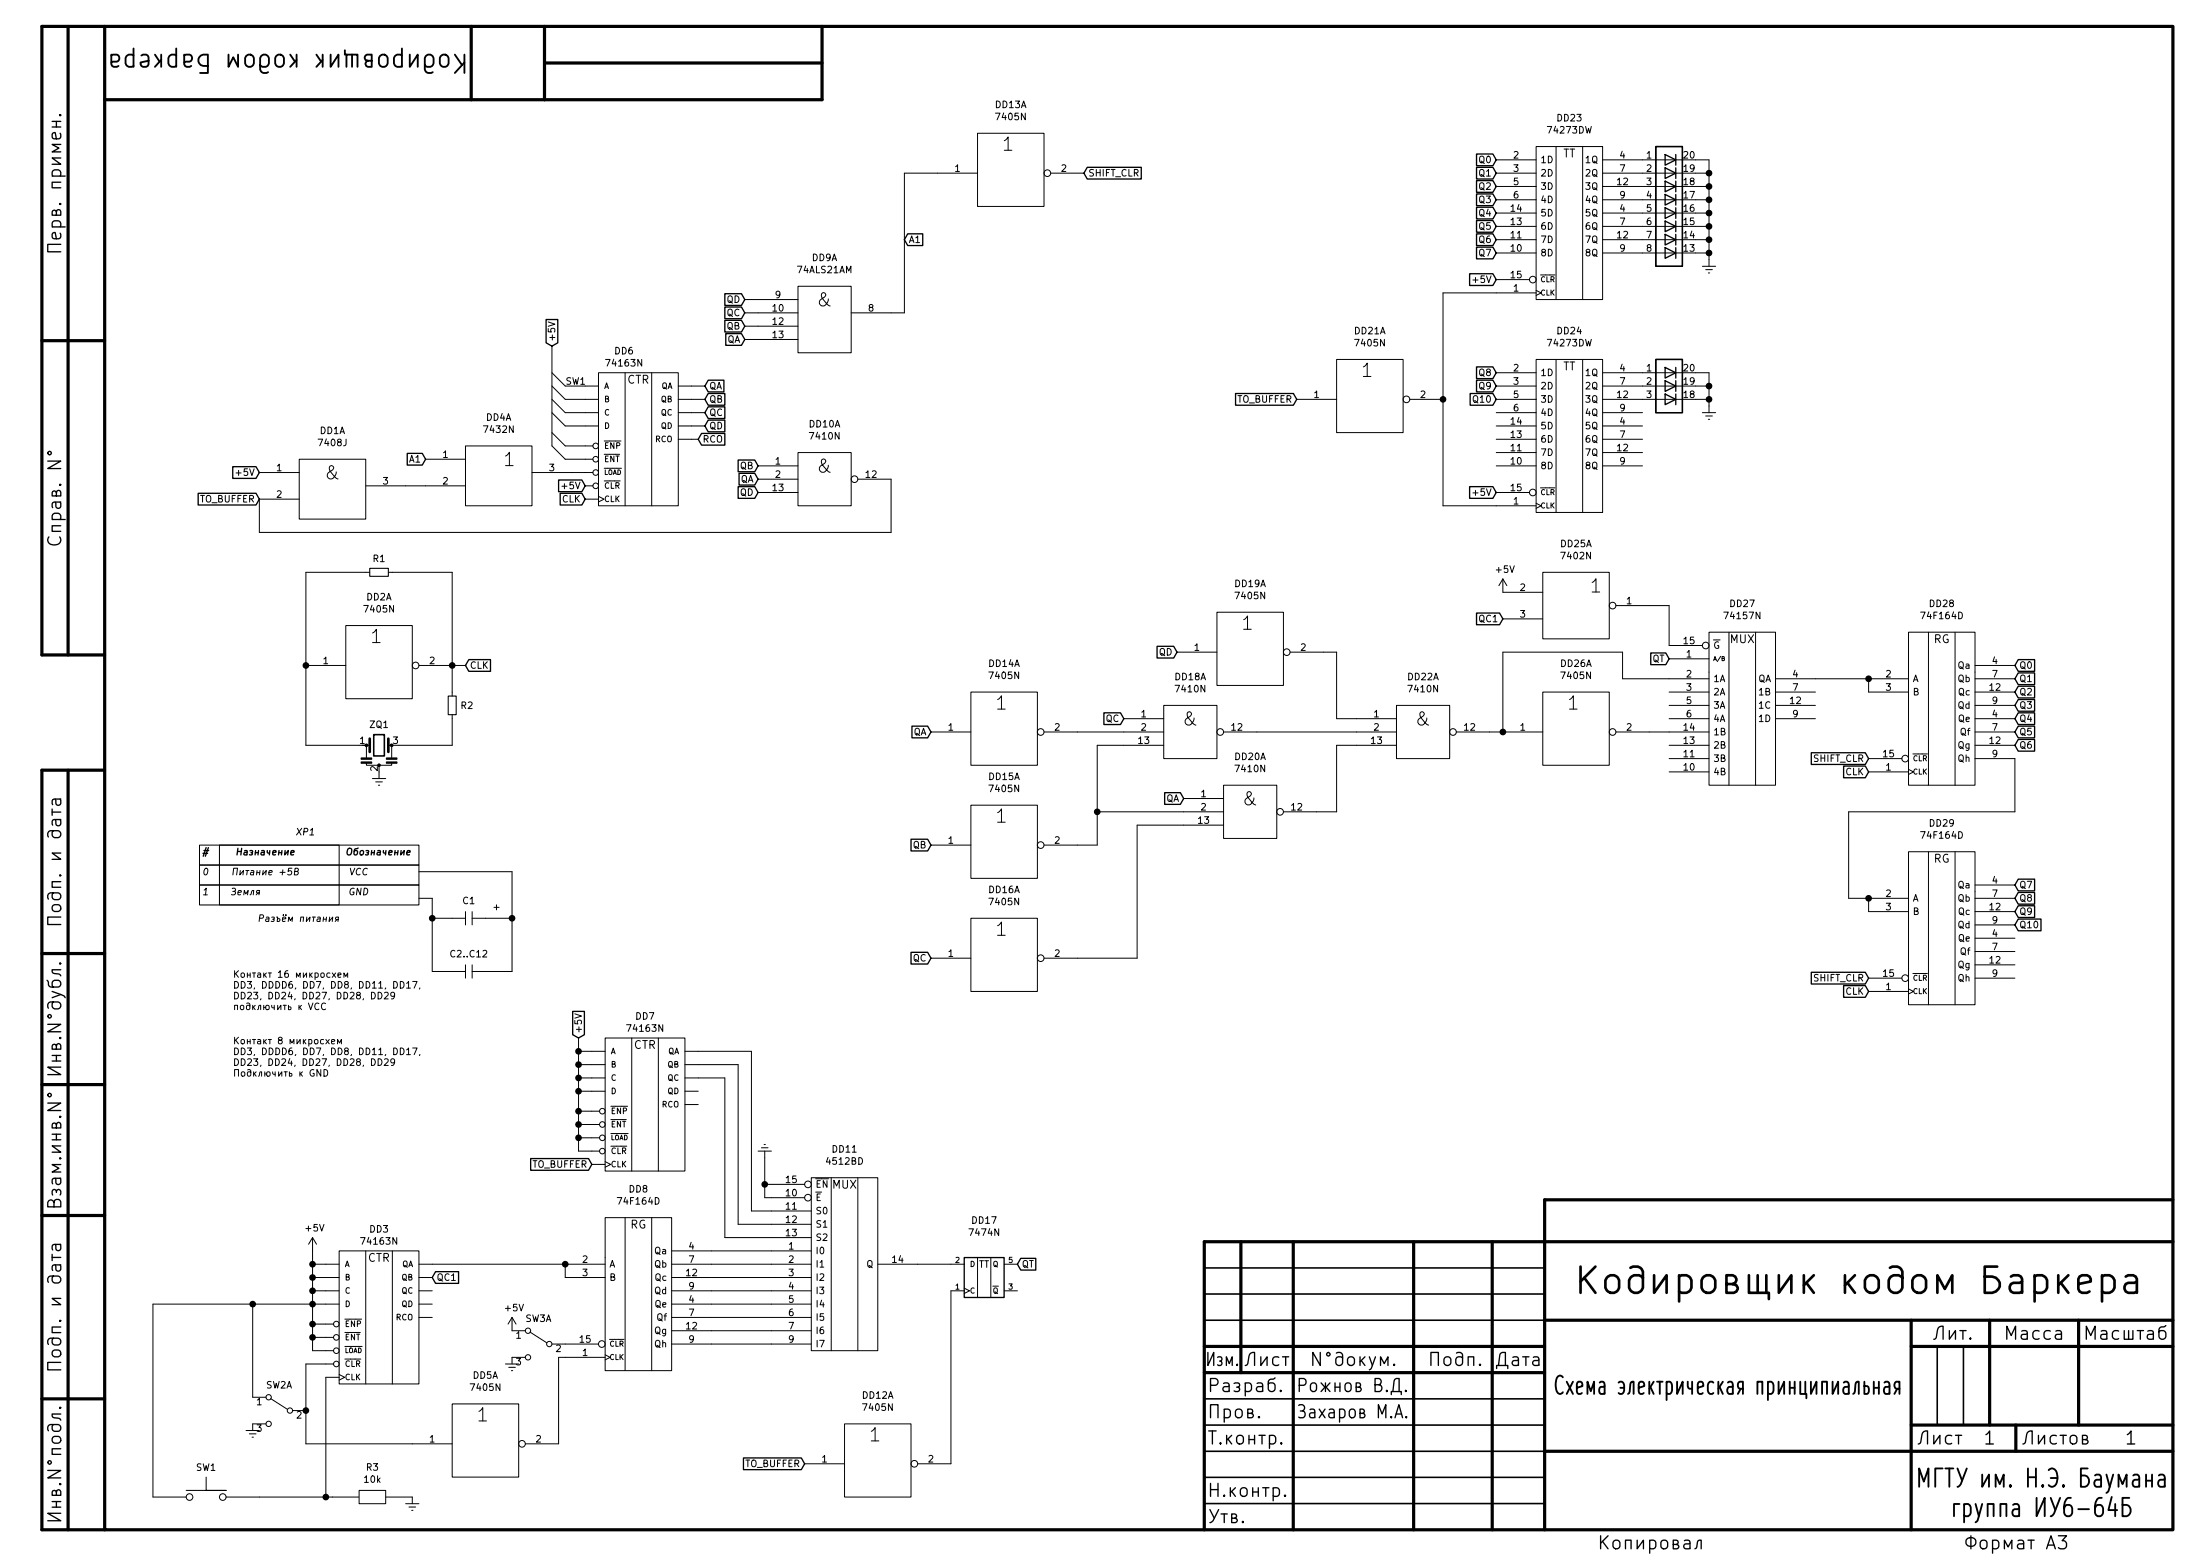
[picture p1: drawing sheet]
EESchema Schematic File Version 4
EELAYER 30 0
EELAYER END
$Descr A3 16535 11693
encoding utf-8
Sheet 1 1
Title "Схема электрическая принципиальная"
Date ""
Rev ""
Comp "МГТУ им. Н.Э. Баумана\\nгруппа ИУ6-64Б"
Comment1 "Кодировщик кодом Баркера"
Comment2 "Рожнов В.Д."
Comment3 "Захаров М.А."
Comment4 ""
$EndDescr
$Comp
L Prinsip:7410N DD10
U 1 1
P 6200 3600
F 0 "DD10" H 6200 4016 50  0000 C CNN
F 1 "7410N" H 6200 3925 50  0000 C CNN
F 2 "" H 6200 3700 50  0001 C CNN
F 3 "" H 6200 3700 50  0001 C CNN
	1    6200 3600
	1    0    0    -1  
$EndComp
$Comp
L Prinsip:7408J DD1
U 1 1
P 2500 3650
F 0 "DD1" H 2500 4066 50  0000 C CNN
F 1 "7408J" H 2500 3975 50  0000 C CNN
F 2 "" H 2500 3750 50  0001 C CNN
F 3 "" H 2500 3750 50  0001 C CNN
	1    2500 3650
	1    0    0    -1  
$EndComp
$Comp
L Prinsip:7405N DD15
U 1 1
P 7550 6350
F 0 "DD15" H 7550 6866 50  0000 C CNN
F 1 "7405N" H 7550 6775 50  0000 C CNN
F 2 "" H 7550 6550 50  0001 C CNN
F 3 "" H 7550 6550 50  0001 C CNN
	1    7550 6350
	1    0    0    -1  
$EndComp
$Comp
L Prinsip:7405N DD16
U 1 1
P 7550 7200
F 0 "DD16" H 7550 7716 50  0000 C CNN
F 1 "7405N" H 7550 7625 50  0000 C CNN
F 2 "" H 7550 7400 50  0001 C CNN
F 3 "" H 7550 7400 50  0001 C CNN
	1    7550 7200
	1    0    0    -1  
$EndComp
$Comp
L Prinsip:7410N DD20
U 1 1
P 9400 6100
F 0 "DD20" H 9400 6516 50  0000 C CNN
F 1 "7410N" H 9400 6425 50  0000 C CNN
F 2 "" H 9400 6200 50  0001 C CNN
F 3 "" H 9400 6200 50  0001 C CNN
	1    9400 6100
	1    0    0    -1  
$EndComp
$Comp
L Prinsip:7405N DD19
U 1 1
P 9400 4900
F 0 "DD19" H 9400 5416 50  0000 C CNN
F 1 "7405N" H 9400 5325 50  0000 C CNN
F 2 "" H 9400 5100 50  0001 C CNN
F 3 "" H 9400 5100 50  0001 C CNN
	1    9400 4900
	1    0    0    -1  
$EndComp
$Comp
L Prinsip:7410N DD22
U 1 1
P 10700 5500
F 0 "DD22" H 10700 5916 50  0000 C CNN
F 1 "7410N" H 10700 5825 50  0000 C CNN
F 2 "" H 10700 5600 50  0001 C CNN
F 3 "" H 10700 5600 50  0001 C CNN
	1    10700 5500
	1    0    0    -1  
$EndComp
$Comp
L Prinsip:7405N DD26
U 1 1
P 11850 5500
F 0 "DD26" H 11850 6016 50  0000 C CNN
F 1 "7405N" H 11850 5925 50  0000 C CNN
F 2 "" H 11850 5700 50  0001 C CNN
F 3 "" H 11850 5700 50  0001 C CNN
	1    11850 5500
	1    0    0    -1  
$EndComp
$Comp
L Prinsip:74F164D DD28
U 1 1
P 14600 5250
F 0 "DD28" H 14600 5966 50  0000 C CNN
F 1 "74F164D" H 14600 5875 50  0000 C CNN
F 2 "" H 14650 5850 50  0001 C CNN
F 3 "" H 14650 5850 50  0001 C CNN
	1    14600 5250
	1    0    0    -1  
$EndComp
$Comp
L Prinsip:74F164D DD29
U 1 1
P 14600 6900
F 0 "DD29" H 14600 7616 50  0000 C CNN
F 1 "74F164D" H 14600 7525 50  0000 C CNN
F 2 "" H 14650 7500 50  0001 C CNN
F 3 "" H 14650 7500 50  0001 C CNN
	1    14600 6900
	1    0    0    -1  
$EndComp
Wire Wire Line
	14050 5100 14050 5200
Wire Wire Line
	13650 5100 14050 5100
Connection ~ 14050 5100
Wire Wire Line
	14050 6750 14050 6850
Wire Wire Line
	15150 5700 15150 6100
Wire Wire Line
	15150 6100 13900 6100
Wire Wire Line
	13900 6100 13900 6750
Wire Wire Line
	13900 6750 14050 6750
Connection ~ 14050 6750
Wire Wire Line
	12400 5500 12550 5500
Wire Wire Line
	12200 5100 12200 4900
Wire Wire Line
	11200 5500 11300 5500
Connection ~ 11300 5500
Wire Wire Line
	9950 4900 10050 4900
Wire Wire Line
	10050 4900 10050 5400
Wire Wire Line
	10050 5400 10200 5400
Wire Wire Line
	10050 5600 10200 5600
Wire Wire Line
	9450 5500 10200 5500
Wire Wire Line
	10050 5600 10050 6100
Wire Wire Line
	10050 6100 9900 6100
$Comp
L Prinsip:7410N DD18
U 1 1
P 8950 5500
F 0 "DD18" H 8950 5916 50  0000 C CNN
F 1 "7410N" H 8950 5825 50  0000 C CNN
F 2 "" H 8950 5600 50  0001 C CNN
F 3 "" H 8950 5600 50  0001 C CNN
	1    8950 5500
	1    0    0    -1  
$EndComp
$Comp
L Prinsip:7405N DD14
U 1 1
P 7550 5500
F 0 "DD14" H 7550 6016 50  0000 C CNN
F 1 "7405N" H 7550 5925 50  0000 C CNN
F 2 "" H 7550 5700 50  0001 C CNN
F 3 "" H 7550 5700 50  0001 C CNN
	1    7550 5500
	1    0    0    -1  
$EndComp
Wire Wire Line
	8100 5500 8450 5500
Wire Wire Line
	8100 6350 8250 6350
Wire Wire Line
	8250 6350 8250 6100
Wire Wire Line
	8250 5600 8450 5600
Wire Wire Line
	8900 6100 8250 6100
Connection ~ 8250 6100
Wire Wire Line
	8250 6100 8250 5600
Wire Wire Line
	8100 7200 8550 7200
Wire Wire Line
	8550 7200 8550 6200
Wire Wire Line
	8550 6200 8900 6200
Wire Wire Line
	6700 2350 6800 2350
Wire Wire Line
	4300 3550 4400 3550
Wire Wire Line
	3050 3650 3200 3650
Wire Wire Line
	6700 3600 6700 4000
Wire Wire Line
	1950 4000 1950 3750
Wire Wire Line
	6800 1300 6800 2350
Entry Wire Line
	4150 2800 4250 2900
Entry Wire Line
	4150 2900 4250 3000
Entry Wire Line
	4150 3000 4250 3100
Entry Wire Line
	4150 3100 4250 3200
Entry Wire Line
	4150 3250 4250 3350
Entry Wire Line
	4150 3350 4250 3450
Wire Wire Line
	4250 2900 4400 2900
Text Notes 4250 2900 0    50   ~ 0
SW1
Wire Wire Line
	4250 3000 4400 3000
Wire Wire Line
	4250 3100 4400 3100
Wire Wire Line
	4400 3200 4250 3200
Wire Wire Line
	4250 3350 4400 3350
Wire Wire Line
	4400 3450 4250 3450
Text GLabel 5250 3300 2    50   Input ~ 0
RCO
Wire Wire Line
	5200 3300 5250 3300
$Comp
L Prinsip:74ALS21AM DD9
U 1 1
P 6200 2350
F 0 "DD9" H 6200 2766 50  0000 C CNN
F 1 "74ALS21AM" H 6200 2675 50  0000 C CNN
F 2 "" H 6200 2450 50  0001 C CNN
F 3 "" H 6200 2450 50  0001 C CNN
	1    6200 2350
	1    0    0    -1  
$EndComp
Text GLabel 5300 2900 2    50   Input ~ 0
QA
Text GLabel 5300 3000 2    50   Input ~ 0
QB
Text GLabel 5300 3100 2    50   Input ~ 0
QC
Text GLabel 5300 3200 2    50   Input ~ 0
QD
Wire Wire Line
	5200 2900 5300 2900
Wire Wire Line
	5300 3000 5200 3000
Wire Wire Line
	5200 3100 5300 3100
Wire Wire Line
	5300 3200 5200 3200
Text GLabel 5600 2550 0    50   Input ~ 0
QA
Text GLabel 5600 2450 0    50   Input ~ 0
QB
Text GLabel 5600 2350 0    50   Input ~ 0
QC
Text GLabel 5600 2250 0    50   Input ~ 0
QD
Wire Wire Line
	5600 2250 5700 2250
Wire Wire Line
	5700 2350 5600 2350
Wire Wire Line
	5600 2450 5700 2450
Wire Wire Line
	5700 2550 5600 2550
Text GLabel 5700 3600 0    50   Input ~ 0
QA
Text GLabel 5700 3500 0    50   Input ~ 0
QB
Text GLabel 5700 3700 0    50   Input ~ 0
QD
Wire Wire Line
	6700 4000 1950 4000
Text GLabel 7000 5500 0    50   Input ~ 0
QA
Text GLabel 7000 6350 0    50   Input ~ 0
QB
Text GLabel 7000 7200 0    50   Input ~ 0
QC
Text GLabel 8850 4900 0    50   Input ~ 0
QD
Text GLabel 8450 5400 0    50   Input ~ 0
QC
Text GLabel 8900 6000 0    50   Input ~ 0
QA
$Comp
L Prinsip:74273DW DD23
U 1 1
P 11800 1600
F 0 "DD23" H 11800 2316 50  0000 C CNN
F 1 "74273DW" H 11800 2225 50  0000 C CNN
F 2 "" H 11850 2200 50  0001 C CNN
F 3 "" H 11850 2200 50  0001 C CNN
	1    11800 1600
	1    0    0    -1  
$EndComp
$Comp
L Prinsip:74273DW DD24
U 1 1
P 11800 3200
F 0 "DD24" H 11800 3916 50  0000 C CNN
F 1 "74273DW" H 11800 3825 50  0000 C CNN
F 2 "" H 11850 3800 50  0001 C CNN
F 3 "" H 11850 3800 50  0001 C CNN
	1    11800 3200
	1    0    0    -1  
$EndComp
Text GLabel 11250 1200 0    50   Input ~ 0
Q0
Text GLabel 11250 1300 0    50   Input ~ 0
Q1
Text GLabel 11250 1400 0    50   Input ~ 0
Q2
Text GLabel 11250 1500 0    50   Input ~ 0
Q3
Text GLabel 11250 1600 0    50   Input ~ 0
Q4
Text GLabel 11250 1700 0    50   Input ~ 0
Q5
Text GLabel 11250 1800 0    50   Input ~ 0
Q6
Text GLabel 11250 1900 0    50   Input ~ 0
Q7
Text GLabel 11250 2800 0    50   Input ~ 0
Q8
Text GLabel 11250 2900 0    50   Input ~ 0
Q9
Text GLabel 11250 3000 0    50   Input ~ 0
Q10
Text GLabel 11250 2100 0    50   Input ~ 0
+5V
Text GLabel 11250 3700 0    50   Input ~ 0
+5V
Wire Wire Line
	11250 2200 10850 2200
Wire Wire Line
	10850 2200 10850 3000
Wire Wire Line
	10850 3800 11250 3800
$Comp
L Prinsip:7405N DD21
U 1 1
P 10300 3000
F 0 "DD21" H 10300 3516 50  0000 C CNN
F 1 "7405N" H 10300 3425 50  0000 C CNN
F 2 "" H 10300 3200 50  0001 C CNN
F 3 "" H 10300 3200 50  0001 C CNN
	1    10300 3000
	1    0    0    -1  
$EndComp
Connection ~ 10850 3000
Wire Wire Line
	10850 3000 10850 3800
Text GLabel 9750 3000 0    50   Input ~ 0
TO_BUFFER
$Comp
L Prinsip:HDSP-4830_2 BAR?
U 1 1
P 12550 1600
F 0 "BAR?" H 12550 2175 50  0001 C CNN
F 1 "HDSP-4830_2" H 12550 2176 50  0001 C CNN
F 2 "Display:HDSP-4830" H 12550 800 50  0001 C CNN
F 3 "https://docs.broadcom.com/docs/AV02-1798EN" H 10550 1800 50  0001 C CNN
	1    12550 1600
	1    0    0    -1  
$EndComp
Wire Wire Line
	12750 1200 12850 1200
Wire Wire Line
	12850 1200 12850 1300
$Comp
L Prinsip:HDSP-4830_2_copy BAR?
U 1 1
P 12550 3200
F 0 "BAR?" H 12550 3867 50  0001 C CNN
F 1 "HDSP-4830_2_copy" H 12550 3776 50  0001 C CNN
F 2 "Display:HDSP-4830" H 12550 2400 50  0001 C CNN
F 3 "https://docs.broadcom.com/docs/AV02-1798EN" H 10550 3400 50  0001 C CNN
	1    12550 3200
	1    0    0    -1  
$EndComp
Wire Wire Line
	12750 2800 12850 2800
Wire Wire Line
	12850 2800 12850 2900
Wire Wire Line
	12750 2900 12850 2900
Connection ~ 12850 2900
Wire Wire Line
	12850 2900 12850 3000
Wire Wire Line
	12750 3000 12850 3000
Connection ~ 12850 3000
Wire Wire Line
	12850 3000 12850 3050
Wire Wire Line
	12750 1300 12850 1300
Connection ~ 12850 1300
Wire Wire Line
	12850 1300 12850 1400
Wire Wire Line
	12750 1400 12850 1400
Connection ~ 12850 1400
Wire Wire Line
	12850 1400 12850 1500
Wire Wire Line
	12750 1500 12850 1500
Connection ~ 12850 1500
Wire Wire Line
	12850 1500 12850 1600
Wire Wire Line
	12750 1600 12850 1600
Connection ~ 12850 1600
Wire Wire Line
	12850 1600 12850 1700
Wire Wire Line
	12750 1700 12850 1700
Connection ~ 12850 1700
Wire Wire Line
	12850 1700 12850 1800
Wire Wire Line
	12750 1800 12850 1800
Connection ~ 12850 1800
Wire Wire Line
	12850 1800 12850 1900
Wire Wire Line
	12750 1900 12850 1900
Connection ~ 12850 1900
Wire Wire Line
	12850 1900 12850 1950
$Comp
L power:Earth #PWR?
U 1 1
P 12850 1950
F 0 "#PWR?" H 12850 1700 50  0001 C CNN
F 1 "Earth" H 12850 1800 50  0001 C CNN
F 2 "" H 12850 1950 50  0001 C CNN
F 3 "~" H 12850 1950 50  0001 C CNN
	1    12850 1950
	1    0    0    -1  
$EndComp
$Comp
L power:Earth #PWR?
U 1 1
P 12850 3050
F 0 "#PWR?" H 12850 2800 50  0001 C CNN
F 1 "Earth" H 12850 2900 50  0001 C CNN
F 2 "" H 12850 3050 50  0001 C CNN
F 3 "~" H 12850 3050 50  0001 C CNN
	1    12850 3050
	1    0    0    -1  
$EndComp
$Comp
L Prinsip:74163N DD3
U 1 1
P 2800 9300
F 0 "DD3" H 2850 9365 50  0000 C CNN
F 1 "74163N" H 2850 9274 50  0000 C CNN
F 2 "" H 2800 9300 50  0001 C CNN
F 3 "" H 2800 9300 50  0001 C CNN
	1    2800 9300
	1    0    0    -1  
$EndComp
$Comp
L Prinsip:74F164D DD8
U 1 1
P 4800 9650
F 0 "DD8" H 4800 10366 50  0000 C CNN
F 1 "74F164D" H 4800 10275 50  0000 C CNN
F 2 "" H 4850 10250 50  0001 C CNN
F 3 "" H 4850 10250 50  0001 C CNN
	1    4800 9650
	1    0    0    -1  
$EndComp
$Comp
L Prinsip-rescue:4512-4xxx_IEEE DD11
U 1 1
P 6350 9500
F 0 "DD11" H 6350 10366 50  0000 C CNN
F 1 "4512BD" H 6350 10275 50  0000 C CNN
F 2 "" H 6350 9500 50  0001 C CNN
F 3 "" H 6350 9500 50  0001 C CNN
	1    6350 9500
	1    0    0    -1  
$EndComp
Wire Wire Line
	5350 9400 5800 9400
Wire Wire Line
	5800 9500 5350 9500
Wire Wire Line
	5350 9600 5800 9600
Wire Wire Line
	5800 9700 5350 9700
Wire Wire Line
	5350 9800 5800 9800
Wire Wire Line
	5800 9900 5350 9900
Wire Wire Line
	5350 10000 5800 10000
Wire Wire Line
	5800 10100 5350 10100
Wire Wire Line
	4250 9600 4250 9500
Wire Wire Line
	3250 9500 4250 9500
Connection ~ 4250 9500
$Comp
L Prinsip:7474N DD17
U 1 1
P 7400 9600
F 0 "DD17" H 7400 10031 50  0000 C CNN
F 1 "7474N" H 7400 9940 50  0000 C CNN
F 2 "" H 7400 9600 50  0001 C CNN
F 3 "http://www.ti.com/lit/sg/scyt129e/scyt129e.pdf" H 7400 9600 50  0001 C CNN
	1    7400 9600
	1    0    0    -1  
$EndComp
Text GLabel 3250 9600 2    50   Input ~ 0
QC1
$Comp
L Prinsip:74163N DD7
U 1 1
P 4800 7700
F 0 "DD7" H 4850 7765 50  0000 C CNN
F 1 "74163N" H 4850 7674 50  0000 C CNN
F 2 "" H 4800 7700 50  0001 C CNN
F 3 "" H 4800 7700 50  0001 C CNN
	1    4800 7700
	1    0    0    -1  
$EndComp
Wire Wire Line
	5250 7900 5650 7900
Wire Wire Line
	5650 7900 5650 9100
Wire Wire Line
	5650 9100 5800 9100
Wire Wire Line
	5250 8000 5550 8000
Wire Wire Line
	5550 8000 5550 9200
Wire Wire Line
	5550 9200 5800 9200
Wire Wire Line
	5250 8100 5450 8100
Wire Wire Line
	5450 8100 5450 9300
Wire Wire Line
	5450 9300 5800 9300
Wire Wire Line
	4450 8650 4350 8650
Wire Wire Line
	4350 8650 4350 8550
Wire Wire Line
	4350 7900 4450 7900
Wire Wire Line
	4450 8000 4350 8000
Connection ~ 4350 8000
Wire Wire Line
	4350 8000 4350 7900
Wire Wire Line
	4450 8100 4350 8100
Connection ~ 4350 8100
Wire Wire Line
	4350 8100 4350 8000
Wire Wire Line
	4450 8200 4350 8200
Connection ~ 4350 8200
Wire Wire Line
	4350 8200 4350 8100
Wire Wire Line
	4450 8350 4350 8350
Connection ~ 4350 8350
Wire Wire Line
	4350 8350 4350 8200
Wire Wire Line
	4450 8450 4350 8450
Connection ~ 4350 8450
Wire Wire Line
	4350 8450 4350 8350
Wire Wire Line
	4450 8550 4350 8550
Connection ~ 4350 8550
Wire Wire Line
	4350 8550 4350 8450
Text GLabel 4350 7800 1    50   Input ~ 0
+5V
Connection ~ 4350 7900
Wire Wire Line
	4350 7800 4350 7900
Text GLabel 4450 8750 0    50   Input ~ 0
TO_BUFFER
$Comp
L power:Earth #PWR?
U 1 1
P 5750 8700
F 0 "#PWR?" H 5750 8450 50  0001 C CNN
F 1 "Earth" H 5750 8550 50  0001 C CNN
F 2 "" H 5750 8700 50  0001 C CNN
F 3 "~" H 5750 8700 50  0001 C CNN
	1    5750 8700
	-1   0    0    1   
$EndComp
Wire Wire Line
	5800 9000 5750 9000
Wire Wire Line
	5750 9000 5750 8900
Wire Wire Line
	5800 8900 5750 8900
Connection ~ 5750 8900
Wire Wire Line
	5750 8900 5750 8700
$Comp
L Prinsip:7405N DD5
U 1 1
P 3650 10850
F 0 "DD5" H 3650 11366 50  0000 C CNN
F 1 "7405N" H 3650 11275 50  0000 C CNN
F 2 "" H 3650 11050 50  0001 C CNN
F 3 "" H 3650 11050 50  0001 C CNN
	1    3650 10850
	1    0    0    -1  
$EndComp
Wire Wire Line
	4200 10850 4200 10200
Wire Wire Line
	4200 10200 4250 10200
Wire Wire Line
	2300 10250 2300 10600
Wire Wire Line
	2300 10850 3100 10850
Wire Wire Line
	11300 4900 11300 5500
Text GLabel 11300 4650 0    50   Input ~ 0
QC1
$Comp
L power:+5V #PWR?
U 1 1
P 11300 4450
F 0 "#PWR?" H 11300 4300 50  0001 C CNN
F 1 "+5V" H 11315 4623 50  0000 C CNN
F 2 "" H 11300 4450 50  0001 C CNN
F 3 "" H 11300 4450 50  0001 C CNN
	1    11300 4450
	1    0    0    -1  
$EndComp
Wire Wire Line
	12400 4550 12550 4550
Wire Wire Line
	12550 4550 12550 4850
Wire Wire Line
	6900 9500 7150 9500
$Comp
L Prinsip:7405N DD12
U 1 1
P 6600 11000
F 0 "DD12" H 6600 11516 50  0000 C CNN
F 1 "7405N" H 6600 11425 50  0000 C CNN
F 2 "" H 6600 11200 50  0001 C CNN
F 3 "" H 6600 11200 50  0001 C CNN
	1    6600 11000
	1    0    0    -1  
$EndComp
Text GLabel 6050 11000 0    50   Input ~ 0
TO_BUFFER
Wire Wire Line
	7150 9700 7150 11000
Text GLabel 7650 9500 2    50   Input ~ 0
QT
Wire Wire Line
	12200 4900 11300 4900
$Comp
L Prinsip:7402N DD25
U 1 1
P 11850 4550
F 0 "DD25" H 11850 5016 50  0000 C CNN
F 1 "7402N" H 11850 4925 50  0000 C CNN
F 2 "" H 11850 4700 50  0001 C CNN
F 3 "" H 11850 4700 50  0001 C CNN
	1    11850 4550
	1    0    0    -1  
$EndComp
Wire Wire Line
	12200 5100 12550 5100
Text GLabel 12550 4950 0    50   Input ~ 0
QT
Wire Wire Line
	2350 9500 2450 9500
Wire Wire Line
	2450 9600 2350 9600
Connection ~ 2350 9600
Wire Wire Line
	2350 9600 2350 9500
Wire Wire Line
	2450 9700 2350 9700
Connection ~ 2350 9700
Wire Wire Line
	2350 9700 2350 9600
Wire Wire Line
	2450 9800 2350 9800
Connection ~ 2350 9800
Wire Wire Line
	2350 9800 2350 9700
Wire Wire Line
	2450 9950 2350 9950
Connection ~ 2350 9950
Wire Wire Line
	2350 9950 2350 9800
Wire Wire Line
	2450 10050 2350 10050
Connection ~ 2350 10050
Wire Wire Line
	2350 10050 2350 9950
Wire Wire Line
	2450 10150 2350 10150
Wire Wire Line
	2350 10150 2350 10050
Connection ~ 2350 9500
Wire Wire Line
	2350 9400 2350 9500
Wire Wire Line
	2300 10250 2450 10250
$Comp
L power:Earth #PWR?
U 1 1
P 3100 11250
F 0 "#PWR?" H 3100 11000 50  0001 C CNN
F 1 "Earth" H 3100 11100 50  0001 C CNN
F 2 "" H 3100 11250 50  0001 C CNN
F 3 "~" H 3100 11250 50  0001 C CNN
	1    3100 11250
	1    0    0    -1  
$EndComp
$Comp
L Prinsip:R R3
U 1 1
P 2800 11150
F 0 "R3" H 2800 11275 50  0000 C CNN
F 1 "10k" H 2800 11184 50  0000 C CNN
F 2 "" H 2800 11150 50  0001 C CNN
F 3 "" H 2800 11150 50  0001 C CNN
	1    2800 11150
	1    0    0    -1  
$EndComp
$Comp
L Prinsip:SW1 U?
U 1 1
P 1550 11050
F 0 "U?" H 1550 11165 50  0001 C CNN
F 1 "SW1" H 1550 11074 50  0000 C CNN
F 2 "" H 1550 11050 50  0001 C CNN
F 3 "" H 1550 11050 50  0001 C CNN
	1    1550 11050
	1    0    0    -1  
$EndComp
$Comp
L Принципиально-rescue:TAB-Prinsip U?
U 1 1
P 2250 6900
F 0 "U?" H 3178 7270 50  0001 L CNN
F 1 "TAB-Prinsip" H 3178 7224 50  0001 L CNN
F 2 "" H 900 8000 50  0001 C CNN
F 3 "" H 900 8000 50  0001 C CNN
	1    2250 6900
	1    0    0    -1  
$EndComp
Wire Wire Line
	6800 1300 7050 1300
Text GLabel 1950 3750 0    50   Input ~ 0
TO_BUFFER
Text GLabel 4150 2600 1    50   Input ~ 0
+5V
$Comp
L Prinsip:7432N DD4
U 1 1
P 3750 3550
F 0 "DD4" H 3750 3966 50  0000 C CNN
F 1 "7432N" H 3750 3875 50  0000 C CNN
F 2 "" H 3750 3650 50  0001 C CNN
F 3 "" H 3750 3650 50  0001 C CNN
	1    3750 3550
	1    0    0    -1  
$EndComp
$Comp
L Prinsip:74163N DD6
U 1 1
P 4750 2700
F 0 "DD6" H 4692 2765 50  0000 C CNN
F 1 "74163N" H 4692 2674 50  0000 C CNN
F 2 "" H 4750 2700 50  0001 C CNN
F 3 "" H 4750 2700 50  0001 C CNN
	1    4750 2700
	1    0    0    -1  
$EndComp
Text GLabel 4400 3650 0    50   Input ~ 0
+5V
Text GLabel 6800 1800 2    50   Input ~ 0
A1
Text GLabel 3200 3450 0    50   Input ~ 0
A1
$Comp
L Prinsip:7405N DD13
U 1 1
P 7600 1300
F 0 "DD13" H 7600 1816 50  0000 C CNN
F 1 "7405N" H 7600 1725 50  0000 C CNN
F 2 "" H 7600 1500 50  0001 C CNN
F 3 "" H 7600 1500 50  0001 C CNN
	1    7600 1300
	1    0    0    -1  
$EndComp
Text GLabel 8150 1300 2    50   Input ~ 0
SHIFT_CLR
Text GLabel 1950 3550 0    50   Input ~ 0
+5V
$Comp
L Prinsip:74157N DD27
U 1 1
P 13100 5250
F 0 "DD27" H 13100 5966 50  0000 C CNN
F 1 "74157N" H 13100 5875 50  0000 C CNN
F 2 "" H 13150 5850 50  0001 C CNN
F 3 "" H 13150 5850 50  0001 C CNN
	1    13100 5250
	1    0    0    -1  
$EndComp
Text GLabel 14050 5700 0    50   Input ~ 0
SHIFT_CLR
Text GLabel 14050 5800 0    50   Input ~ 0
CLK
Text GLabel 14050 7350 0    50   Input ~ 0
SHIFT_CLR
Text GLabel 14050 7450 0    50   Input ~ 0
CLK
Text GLabel 15150 5000 2    50   Input ~ 0
Q0
Text GLabel 15150 5100 2    50   Input ~ 0
Q1
Text GLabel 15150 5200 2    50   Input ~ 0
Q2
Text GLabel 15150 5300 2    50   Input ~ 0
Q3
Text GLabel 15150 5400 2    50   Input ~ 0
Q4
Text GLabel 15150 5500 2    50   Input ~ 0
Q5
Text GLabel 15150 5600 2    50   Input ~ 0
Q6
Text GLabel 15150 6650 2    50   Input ~ 0
Q7
Text GLabel 15150 6750 2    50   Input ~ 0
Q8
Text GLabel 15150 6850 2    50   Input ~ 0
Q9
Text GLabel 15150 6950 2    50   Input ~ 0
Q10
$Comp
L power:+5V #PWR?
U 1 1
P 2350 9400
F 0 "#PWR?" H 2350 9250 50  0001 C CNN
F 1 "+5V" H 2365 9573 50  0000 C CNN
F 2 "" H 2350 9400 50  0001 C CNN
F 3 "" H 2350 9400 50  0001 C CNN
	1    2350 9400
	1    0    0    -1  
$EndComp
$Comp
L Switch:SW_DPDT_x2 SW2
U 1 1
P 2100 10600
F 0 "SW2" H 2100 10793 50  0000 C CNN
F 1 "SW_DPDT_x2" H 2100 10794 50  0001 C CNN
F 2 "" H 2100 10600 50  0001 C CNN
F 3 "~" H 2100 10600 50  0001 C CNN
	1    2100 10600
	-1   0    0    -1  
$EndComp
Connection ~ 2300 10600
Wire Wire Line
	2300 10600 2300 10850
Wire Wire Line
	1900 10500 1900 9800
Wire Wire Line
	1900 9800 2350 9800
$Comp
L power:Earth #PWR?
U 1 1
P 1900 10700
F 0 "#PWR?" H 1900 10450 50  0001 C CNN
F 1 "Earth" H 1900 10550 50  0001 C CNN
F 2 "" H 1900 10700 50  0001 C CNN
F 3 "~" H 1900 10700 50  0001 C CNN
	1    1900 10700
	1    0    0    -1  
$EndComp
Wire Wire Line
	1150 11250 1150 9800
Wire Wire Line
	1150 9800 1900 9800
Connection ~ 1900 9800
Wire Wire Line
	1950 11250 2450 11250
Wire Wire Line
	2450 10350 2450 11250
Connection ~ 2450 11250
Wire Wire Line
	2450 11250 2500 11250
Text GLabel 4400 3750 0    50   Input ~ 0
CLK
$Comp
L Принципиально-rescue:Resonator-Device ZQ1
U 1 1
P 2850 5600
F 0 "ZQ1" H 2850 5757 50  0000 C CNN
F 1 "Resonator-Device" H 2850 5757 50  0001 C CNN
F 2 "" H 2825 5600 50  0001 C CNN
F 3 "" H 2825 5600 50  0001 C CNN
	1    2850 5600
	1    0    0    -1  
$EndComp
$Comp
L power:Earth #PWR?
U 1 1
P 2850 5800
F 0 "#PWR?" H 2850 5550 50  0001 C CNN
F 1 "Earth" H 2850 5650 50  0001 C CNN
F 2 "" H 2850 5800 50  0001 C CNN
F 3 "~" H 2850 5800 50  0001 C CNN
	1    2850 5800
	1    0    0    -1  
$EndComp
$Comp
L Prinsip:7405N DD2
U 1 1
P 2850 5000
F 0 "DD2" H 2850 5516 50  0000 C CNN
F 1 "7405N" H 2850 5425 50  0000 C CNN
F 2 "" H 2850 5200 50  0001 C CNN
F 3 "" H 2850 5200 50  0001 C CNN
	1    2850 5000
	1    0    0    -1  
$EndComp
Wire Wire Line
	2300 5000 2300 5600
Wire Wire Line
	2300 5600 2700 5600
$Comp
L Принципиально-rescue:R_Small-Device R2
U 1 1
P 3400 5300
F 0 "R2" H 3459 5300 50  0000 L CNN
F 1 "R_Small-Device" H 3459 5255 50  0001 L CNN
F 2 "" H 3400 5300 50  0001 C CNN
F 3 "" H 3400 5300 50  0001 C CNN
	1    3400 5300
	1    0    0    -1  
$EndComp
Wire Wire Line
	3400 5000 3400 5200
Wire Wire Line
	3400 5400 3400 5600
Wire Wire Line
	3400 5600 3000 5600
$Comp
L Принципиально-rescue:R_Small-Device R1
U 1 1
P 2850 4300
F 0 "R1" V 2746 4300 50  0000 C CNN
F 1 "R_Small-Device" V 2745 4300 50  0001 C CNN
F 2 "" H 2850 4300 50  0001 C CNN
F 3 "" H 2850 4300 50  0001 C CNN
	1    2850 4300
	0    1    1    0   
$EndComp
Wire Wire Line
	2300 4300 2300 5000
Connection ~ 2300 5000
Wire Wire Line
	2950 4300 3400 4300
Wire Wire Line
	3400 4300 3400 5000
Connection ~ 3400 5000
Wire Wire Line
	2300 4300 2750 4300
Text GLabel 3500 5000 2    50   Input ~ 0
CLK
Wire Wire Line
	3400 5000 3500 5000
$Comp
L Switch:SW_DPDT_x2 SW3
U 1 1
P 4050 10100
F 0 "SW3" H 4050 10293 50  0000 C CNN
F 1 "SW_DPDT_x2" H 4050 10294 50  0001 C CNN
F 2 "" H 4050 10100 50  0001 C CNN
F 3 "~" H 4050 10100 50  0001 C CNN
	1    4050 10100
	-1   0    0    -1  
$EndComp
$Comp
L power:Earth #PWR?
U 1 1
P 3850 10200
F 0 "#PWR?" H 3850 9950 50  0001 C CNN
F 1 "Earth" H 3850 10050 50  0001 C CNN
F 2 "" H 3850 10200 50  0001 C CNN
F 3 "~" H 3850 10200 50  0001 C CNN
	1    3850 10200
	1    0    0    -1  
$EndComp
$Comp
L power:+5V #PWR?
U 1 1
P 3850 10000
F 0 "#PWR?" H 3850 9850 50  0001 C CNN
F 1 "+5V" H 3865 10173 50  0000 C CNN
F 2 "" H 3850 10000 50  0001 C CNN
F 3 "" H 3850 10000 50  0001 C CNN
	1    3850 10000
	1    0    0    -1  
$EndComp
$Comp
L Принципиально-rescue:con-Prinsip C1
U 1 1
P 3550 6850
F 0 "C1" H 3525 6933 50  0000 C CNN
F 1 "con-Prinsip" H 3525 6934 50  0001 C CNN
F 2 "" H 3600 7150 50  0001 C CNN
F 3 "" H 3600 7150 50  0001 C CNN
	1    3550 6850
	1    0    0    -1  
$EndComp
$Comp
L Принципиально-rescue:con-Prinsip C2..C12
U 1 1
P 3550 7250
F 0 "C2..C12" H 3525 7333 50  0000 C CNN
F 1 "con-Prinsip" H 3525 7334 50  0001 C CNN
F 2 "" H 3600 7550 50  0001 C CNN
F 3 "" H 3600 7550 50  0001 C CNN
	1    3550 7250
	1    0    0    -1  
$EndComp
Wire Wire Line
	3150 6750 3250 6750
Wire Wire Line
	3250 6750 3250 6900
Wire Wire Line
	3250 7300 3400 7300
Wire Wire Line
	3400 6900 3250 6900
Connection ~ 3250 6900
Wire Wire Line
	3250 6900 3250 7300
Wire Wire Line
	3150 6550 3850 6550
Wire Wire Line
	3850 6550 3850 6900
Wire Wire Line
	3850 7300 3650 7300
Wire Wire Line
	3650 6900 3850 6900
Connection ~ 3850 6900
Wire Wire Line
	3850 6900 3850 7300
Text Notes 3700 6850 0    50   ~ 0
+
Text Notes 1750 7600 0    50   ~ 0
Контакт 16 микросхем\nDD3, DDDD6, DD7, DD8, DD11, DD17,\nDD23, DD24, DD27, DD28, DD29\nподключить к VCC
Text Notes 1750 8100 0    50   ~ 0
Контакт 8 микросхем\nDD3, DDDD6, DD7, DD8, DD11, DD17,\nDD23, DD24, DD27, DD28, DD29\nПодключить к GND
Wire Wire Line
	4150 2600 4150 3350
$EndSCHEMATC
